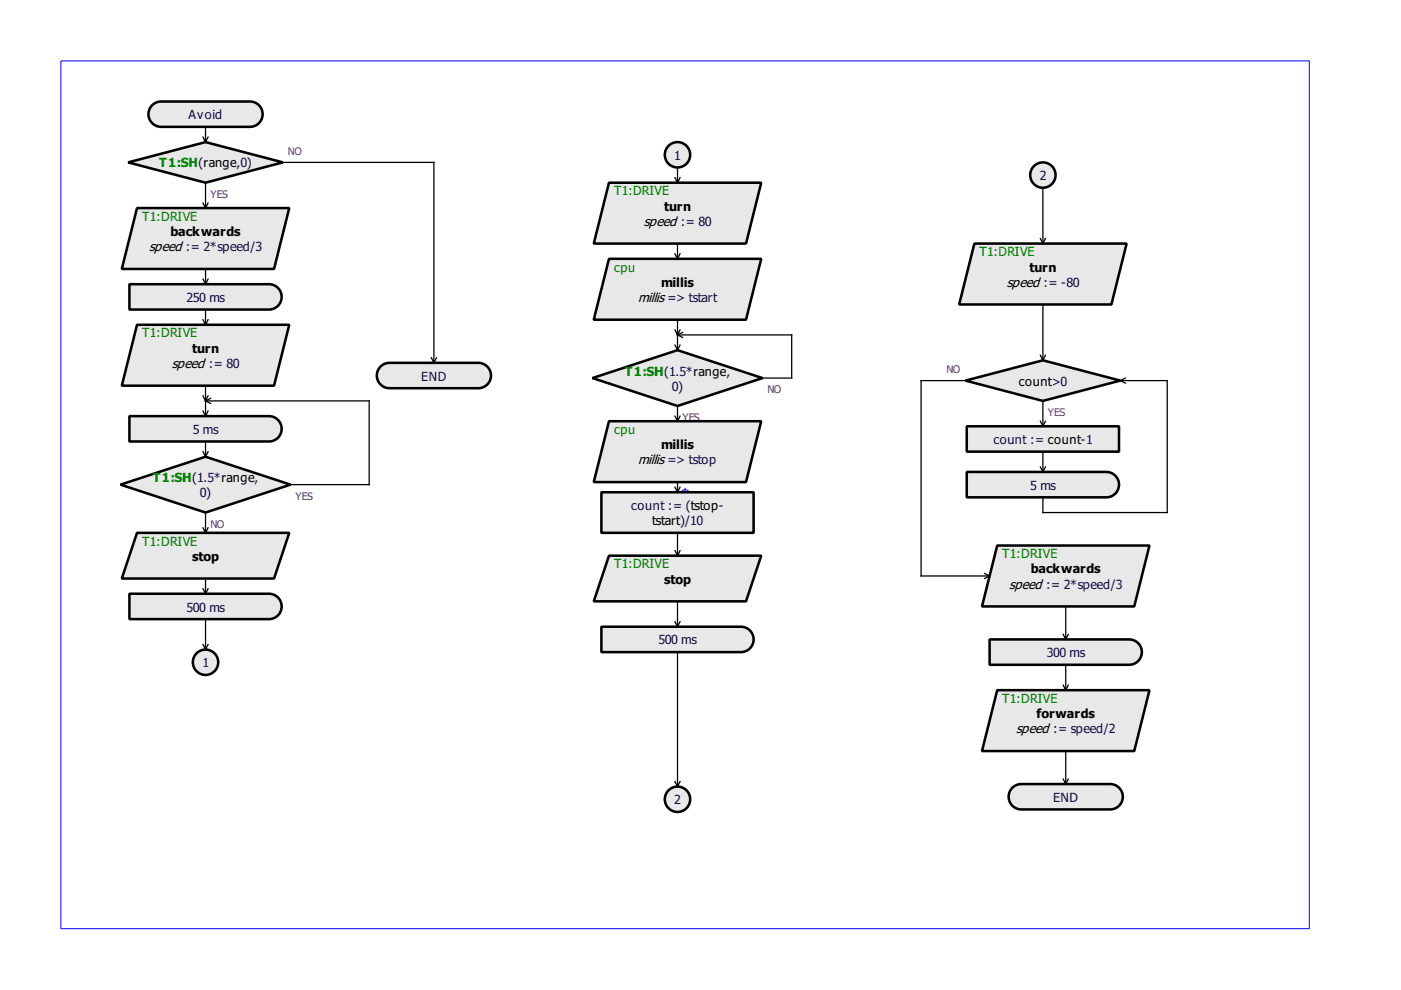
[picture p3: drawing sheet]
<svg xmlns="http://www.w3.org/2000/svg" width="297mm" height="210mm" viewBox="0 0 297 210" stroke-linecap="round" stroke-linejoin="round" font-family="sans-serif">
<path d="M12.9 12.9h264.7v184h-264.7z" fill-rule="evenodd" fill="#fff" stroke="#00f" stroke-width=".21"/>
<g fill="none" stroke="#00f" stroke-width=".21">
<path d="M143.9 104.9h2.7M145.3 103.6v2.7"/>
<circle cx="145.3" cy="104.9" r="1.08"/>
</g>
<g fill="#e8e8e8" stroke="#000" stroke-width=".54">
<path d="M32.1 22.5a2.68 2.68 0 0 1 2.1-1h18.8a2.69 2.69 0 0 1 2.7 2.7 2.69 2.69 0 0 1-2.7 2.7h-18.8a2.69 2.69 0 0 1-2.5-1.5 2.69 2.69 0 0 1 .4-2.9z" fill-rule="evenodd"/>
<path d="M214.4 167.2a2.68 2.68 0 0 1 2.1-1h18.9a2.69 2.69 0 0 1 2.7 2.7 2.69 2.69 0 0 1-2.7 2.7h-18.9a2.69 2.69 0 0 1-2.4-1.5 2.69 2.69 0 0 1 .3-2.9z" fill-rule="evenodd"/>
<path d="M27.2 34.4l16.4-4.3 16.4 4.3-16.4 4.3z" fill-rule="evenodd"/>
<path d="M29.1 68.9h32.2l-3.2 12.9h-32.3z" fill-rule="evenodd"/>
<path d="M25.6 102.8l18-6 18 6-18 5.9z" fill-rule="evenodd"/>
<path d="M205 90.4h32.3v5.4h-32.3z" fill-rule="evenodd"/>
<path d="M205 100.1h29.6a2.69 2.69 0 0 1 2.7 2.7 2.69 2.69 0 0 1-2.7 2.6h-29.6z" fill-rule="evenodd"/>
<path d="M204.7 80.7l16.4-4.3 16.4 4.3-16.4 4.3z" fill-rule="evenodd"/>
<path d="M211.4 115.7h32.3l-3.2 12.9h-32.3z" fill-rule="evenodd"/>
<path d="M125.6 80.2l18-6 18.1 6-18.1 5.9z" fill-rule="evenodd"/>
<path d="M206.6 51.6h32.3l-3.3 13h-32.2z" fill-rule="evenodd"/>
<path d="M80.5 77.9a2.68 2.68 0 0 1 2.1-1h18.8a2.69 2.69 0 0 1 2.7 2.7 2.69 2.69 0 0 1-2.7 2.7h-18.8a2.69 2.69 0 0 1-2.4-1.5 2.69 2.69 0 0 1 .3-2.9z" fill-rule="evenodd"/>
<path d="M129.1 117.8h32.3l-3.2 9.7h-32.3z" fill-rule="evenodd"/>
<path d="M127.5 132.9h29.6a2.69 2.69 0 0 1 2.7 2.7 2.69 2.69 0 0 1-2.7 2.7h-29.6z" fill-rule="evenodd"/>
<path d="M27.4 60.3h29.6a2.69 2.69 0 0 1 2.7 2.6 2.69 2.69 0 0 1-2.7 2.7h-29.6z" fill-rule="evenodd"/>
<path d="M29.1 44.1h32.2l-3.2 12.9h-32.3z" fill-rule="evenodd"/>
<path d="M27.4 125.9h29.6a2.69 2.69 0 0 1 2.7 2.7 2.69 2.69 0 0 1-2.7 2.7h-29.6z" fill-rule="evenodd"/>
<path d="M29.1 113h32.2l-3.2 9.7h-32.3z" fill-rule="evenodd"/>
<path d="M129.1 38.7h32.3l-3.2 12.9h-32.3z" fill-rule="evenodd"/>
<path d="M209.8 135.6h29.6a2.69 2.69 0 0 1 2.7 2.7 2.69 2.69 0 0 1-2.7 2.7h-29.6z" fill-rule="evenodd"/>
<path d="M211.4 146.3h32.3l-3.2 12.9h-32.3z" fill-rule="evenodd"/>
<path d="M27.4 88.2h29.6a2.69 2.69 0 0 1 2.7 2.7 2.69 2.69 0 0 1-2.7 2.7h-29.6z" fill-rule="evenodd"/>
<path d="M129.1 54.9h32.3l-3.2 12.9h-32.3z" fill-rule="evenodd"/>
<path d="M129.1 89.3h32.3l-3.2 12.9h-32.3z" fill-rule="evenodd"/>
<path d="M127.5 104.4h32.3v8.6h-32.3z" fill-rule="evenodd"/>
<circle cx="143.6" cy="169.5" r="2.69"/>
<circle cx="221.1" cy="37.1" r="2.69"/>
<circle cx="43.6" cy="140.4" r="2.69"/>
<circle cx="143.6" cy="32.8" r="2.69"/>
</g>
<g fill="none" stroke="#000" stroke-width=".27">
<path d="M43 29.1l.6 1M43.6 26.9v3.2M43.6 38.7v5.4M44.1 29.1l-.5 1M60 34.4h32v42.5M143.1 37.7l.5 1M143.6 35.5v3.2M144.2 37.7l-.6 1M221.1 39.8v11.8M43 43l.6 1.1M43 59.2l.6 1.1M43.6 57v3.3"/>
<path d="M44.1 43l-.5 1.1M44.1 59.2l-.5 1.1M143.1 53.8l.5 1.1M143.6 51.6v3.3M144.2 53.8l-.6 1.1M220.6 50.6l.5 1M221.7 50.6l-.6 1M43 67.8l.6 1.1M43.6 65.6v3.3M44.1 67.8l-.5 1.1M91.5 75.9l.5 1M92.5 75.9l-.5 1"/>
<path d="M143.1 73.2l.5 1M143.1 69.9l.5 1.1M143.6 67.8v6.4M143.6 71h24.3v9.2h-6.2M143.6 71l1.1 .6M144.2 73.2l-.6 1M144.2 69.9l-.6 1.1M144.7 70.5l-1.1 .5M220.6 75.3l.5 1.1M221.1 64.6v11.8M221.7 75.3l-.6 1.1M43 83.9l.6 1.1"/>
<path d="M43 87.2l.6 1M43 95.8l.6 1M43.6 81.8v6.4M43.6 93.6v3.2M43.6 85h34.7v17.8h-16.7M43.6 85l1.1 .5M44.1 83.9l-.5 1.1M44.1 87.2l-.5 1M44.1 95.8l-.5 1M44.7 84.5l-1.1 .5M143.1 88.2l.5 1.1M143.6 86.1v3.2"/>
<path d="M144.2 88.2l-.6 1.1M204.7 80.7h-9.4v41.4h14.5M220.6 99l.5 1.1M220.6 89.3l.5 1.1M221.1 85v5.4M221.1 95.8v4.3M221.7 99l-.6 1.1M221.7 89.3l-.6 1.1M237.5 80.7h10v28h-26.4v-3.3M237.5 80.7l1.1 .5M238.6 80.2l-1.1 .5M43 111.9l.6 1.1"/>
<path d="M43.6 108.7v4.3M44.1 111.9l-.5 1.1M143.1 103.3l.5 1.1M143.1 116.7l.5 1.1M143.6 102.2v2.2M143.6 113v4.8M144.2 103.3l-.6 1.1M144.2 116.7l-.6 1.1M43 124.8l.6 1.1M43 136.6l.6 1.1M43.6 122.7v3.2M43.6 131.3v6.4"/>
<path d="M44.1 124.8l-.5 1.1M44.1 136.6l-.5 1.1M143.1 131.8l.5 1.1M143.6 127.5v5.4M143.6 138.3v28.5M144.2 131.8l-.6 1.1M208.7 121.6l1.1 .5M209.8 122.1l-1.1 .6M225.4 134.5l.6 1.1M226 128.6v7M226.5 134.5l-.5 1.1M225.4 145.3l.6 1"/>
<path d="M226 141v5.3M226 159.2v7M226.5 145.3l-.5 1M143.1 165.7l.5 1.1M144.2 165.7l-.6 1.1M225.4 165.2l.6 1M226.5 165.2l-.5 1"/>
</g>
<g font-size="3.4">
<text x="136.5" y="47.9">speed := 80</text>
<text x="31.6" y="53.3">speed := 2*speed/3</text>
<text x="135.3" y="64">millis =&gt; tstart</text>
<text x="213.4" y="60.8">speed := -80</text>
<text x="36.4" y="78">speed := 80</text>
<text x="135.3" y="98.5">millis =&gt; tstop</text>
<text x="214" y="124.8">speed := 2*speed/3</text>
<text x="215.5" y="155.5">speed := speed/2</text>
</g>
<g font-size="3.2" fill="#000080">
<text x="39.9" y="25.3">Avoid</text>
<text x="143" y="33.9">1</text>
<text x="220.4" y="38.2">2</text>
<text x="39.5" y="64">250 ms</text>
<text x="89.3" y="80.7">END</text>
<text x="142.4" y="82.8">0)</text>
<text x="40.9" y="92">5 ms</text>
<text x="210.6" y="94.1">count := count-1</text>
<text x="42.4" y="105.4">0)</text>
<text x="218.4" y="103.8">5 ms</text>
<text x="133.8" y="108.1">count := (tstop-</text>
<text x="39.5" y="129.7">500 ms</text>
<text x="139.6" y="136.6">500 ms</text>
<text x="42.9" y="141.5">1</text>
<text x="221.9" y="139.3">300 ms</text>
<text x="143" y="170.5">2</text>
<text x="223.3" y="170">END</text>
</g>
<g font-size="3.2" fill="#008000">
<text x="33.8" y="35.5">T1:SH(range,0)</text>
<text x="130.2" y="41.4">T1:DRIVE</text>
<text x="30.1" y="46.8">T1:DRIVE</text>
<text x="130.2" y="57.6">cpu</text>
<text x="207.7" y="54.3">T1:DRIVE</text>
<text x="30.1" y="71.6">T1:DRIVE</text>
<text x="132.5" y="79.6">T1:SH(1.5*range,</text>
<text x="130.2" y="92">cpu</text>
<text x="32.4" y="102.2">T1:SH(1.5*range,</text>
<text x="30.1" y="115.7">T1:DRIVE</text>
<text x="212.5" y="118.4">T1:DRIVE</text>
<text x="130.2" y="120.5">T1:DRIVE</text>
<text x="212.5" y="149">T1:DRIVE</text>
</g>
<g font-size="3.2">
<text x="140.8" y="44.7">turn</text>
<text x="36.2" y="50">backwards</text>
<text x="218.3" y="57.6">turn</text>
<text x="140.1" y="60.8">millis</text>
<text x="40.8" y="74.8">turn</text>
<text x="216" y="81.8">count&gt;0</text>
<text x="140.1" y="95.2">millis</text>
<text x="138.3" y="111.4">tstart)/10</text>
<text x="40.8" y="118.9">stop</text>
<text x="140.8" y="123.7">stop</text>
<text x="218.6" y="121.6">backwards</text>
<text x="219.8" y="152.3">forwards</text>
</g>
<g font-size="2.7" fill="#800080">
<text x="61.1" y="32.8">NO</text>
<text x="44.7" y="42">YES</text>
<text x="162.7" y="83.4">NO</text>
<text x="200.7" y="79.1">NO</text>
<text x="144.7" y="89.3">YES</text>
<text x="222.2" y="88.2">YES</text>
<text x="62.7" y="106">YES</text>
<text x="44.7" y="111.9">NO</text>
</g>
</svg>
